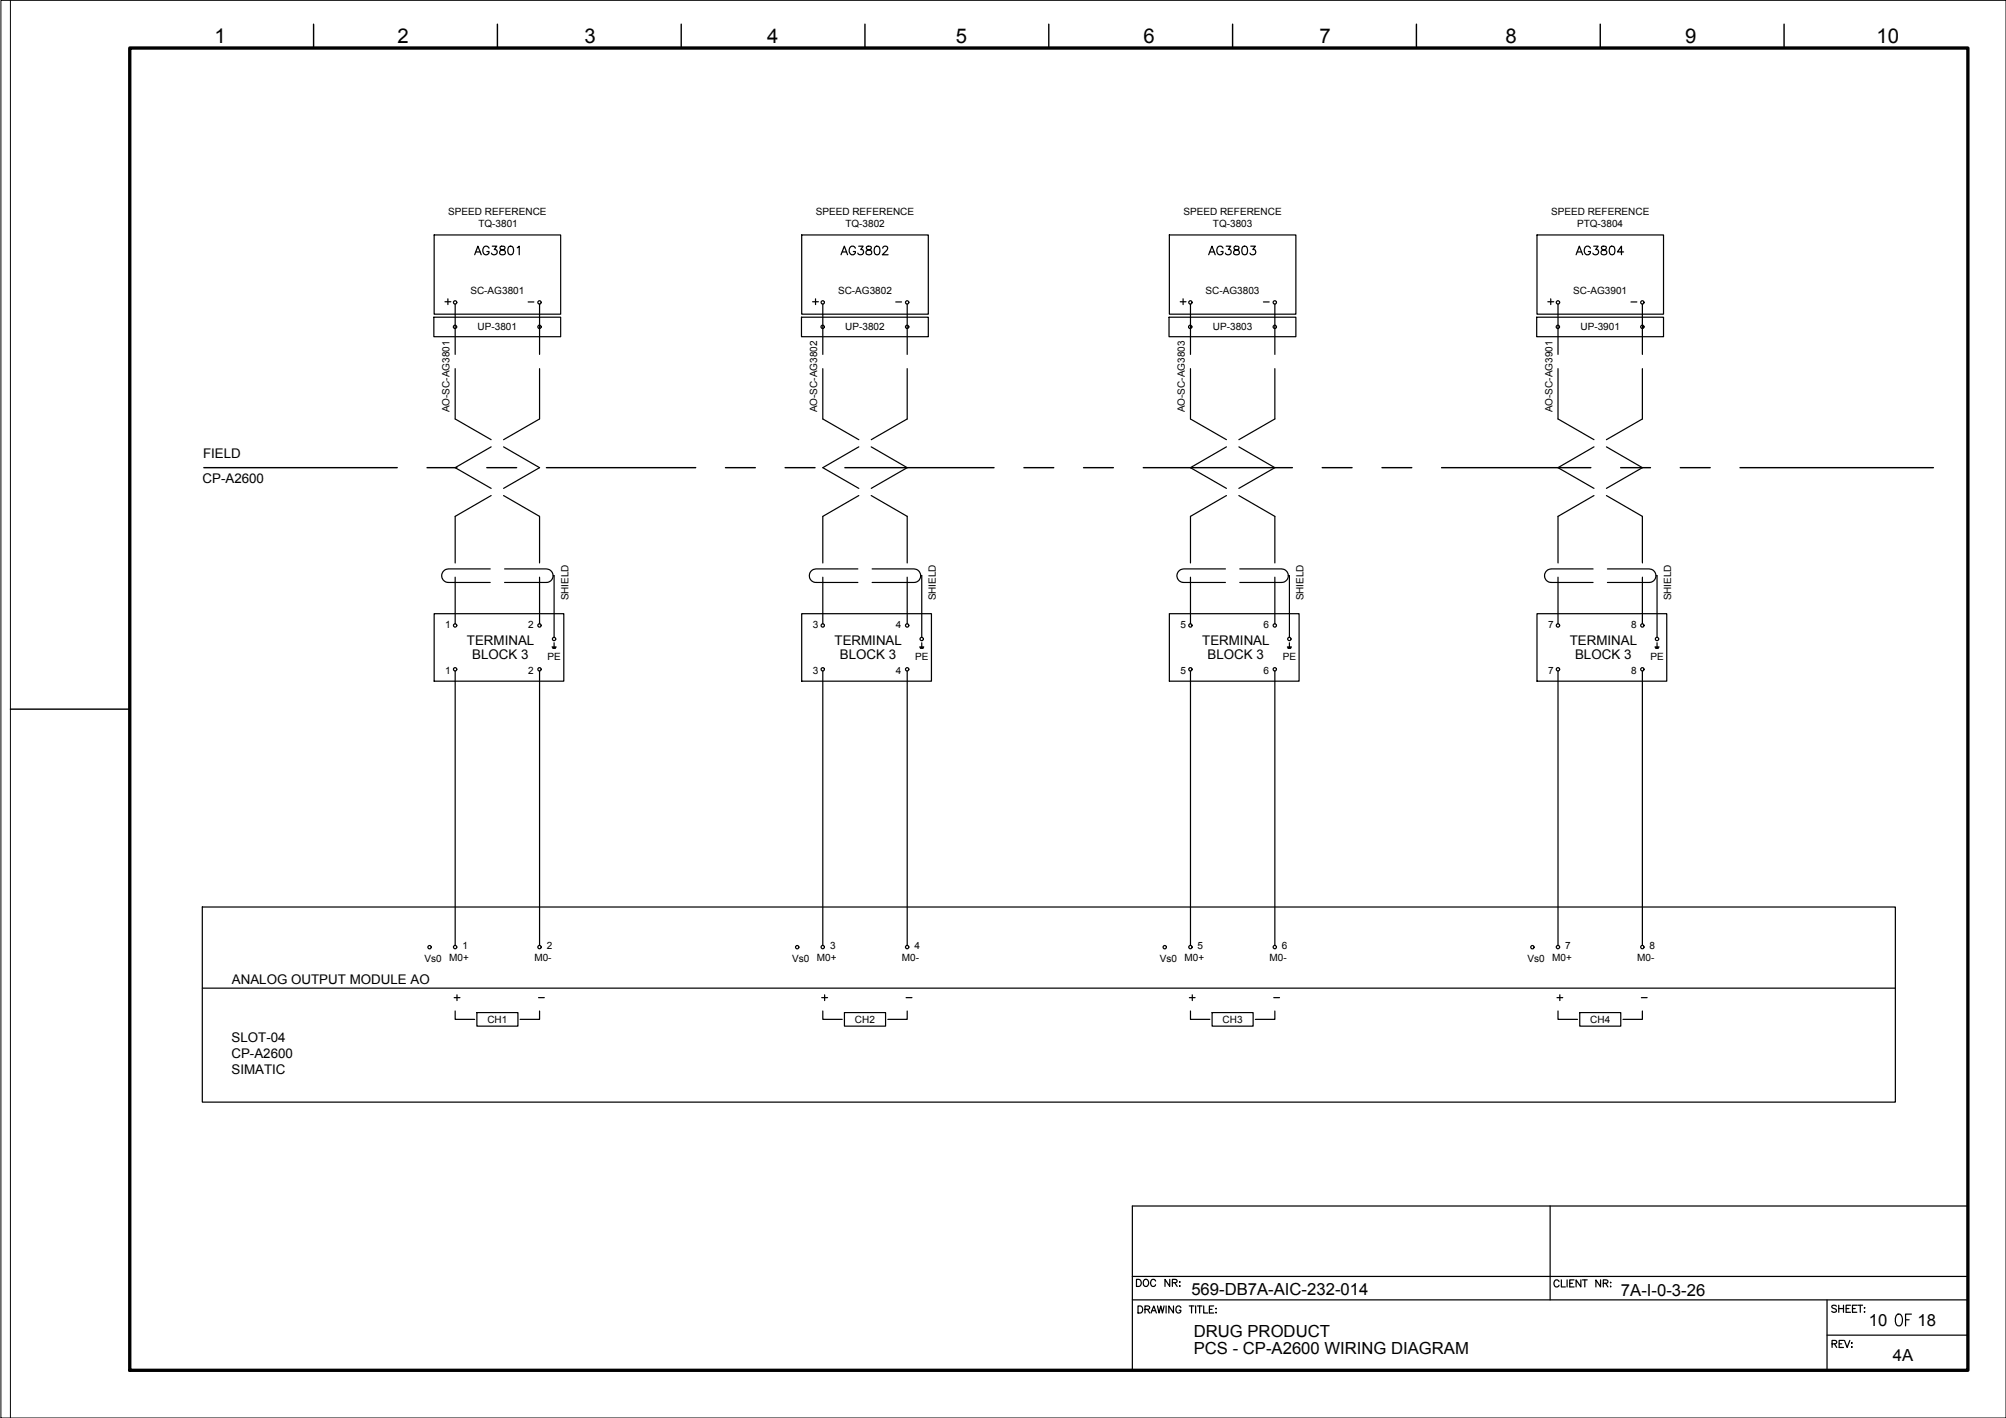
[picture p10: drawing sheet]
<svg xmlns="http://www.w3.org/2000/svg" width="420mm" height="297mm" viewBox="0 0 420 297" stroke-linecap="round" stroke-linejoin="round" font-family="sans-serif">
<!-- layer: G-TTLB-TTLB -->
<path d="M27.2 10.1h385v276.9h-385z" fill="none" stroke="#000" stroke-width=".7"/>
<!-- layer: G-TTLB-OTLN -->
<path d="M2.2 .1v296.9" fill="none" stroke="#000" stroke-width=".21"/>
<!-- layer: G-TTLB-INDX -->
<path d="M65.7 5.1v5M104.2 5.1v5M142.7 5.1v5M181.2 5.1v5M219.7 5.1v5M258.2 5.1v5M296.7 5.1v5M335.2 5.1v5M373.7 5.1v5M2.2 148.6h25" fill="none" stroke="#000" stroke-width=".3"/>
<!-- layer: LGSP IA4$0$LG_PLOT -->
<path d="M324.7 252.6v19.7M237.2 267.4h175M237.2 272.3h175M382.7 279.7h29.5M382.7 272.3v14.7M237.2 287h175" fill="none" stroke="#000" stroke-width=".25"/>
<!-- layer: LG_PLOT -->
<g fill="none" stroke="#000" stroke-width=".25">
<path d="M412.2 252.6h-175v34.4M238.4 273.6h.4a.8 .8 0 0 1 .5 .7 .8 .8 0 0 1-.5 .7h-.4zM239.8 274.3l.9-.1 .1-.3-.3-.3h-.7v1.4M240.3 274.3l.5 .7M241.1 275l.6-1.4 .5 1.4M241.3 274.6h.7M242.4 273.6l.4 1.4 .3-1.4 .4 1.4 .3-1.4M244.2 273.6v1.4M245.8 273.6v1.4l-1-1.4v1.4M247.3 273.9a.53 .53 0 0 0-.6-.3 .53 .53 0 0 0-.4 .5 .6 .6 0 0 0 .2 .8 .6 .6 0 0 0 .8-.1v-.3h-.3M249.1 273.6h1M249.6 273.6v1.4"/>
<path d="M250.4 273.6v1.4M250.8 273.6h1M251.3 273.6v1.4M252.1 273.6v1.4h.9M253.3 274.3h.6M254.2 273.6h-.9v1.4h.9M254.6 274.1h.2zM254.6 275h.2zM326.5 268.5a.54 .54 0 0 0-.6-.4 .54 .54 0 0 0-.4 .6 .61 .61 0 0 0 .2 .8 .61 .61 0 0 0 .8-.1v-.2M327 268.1v1.5h.9M328.2 268.1v1.5M328.8 268.8h.6"/>
<path d="M329.7 268.1h-.9v1.5h.9M331.1 268.1v1.5l-1-1.5v1.5M331.4 268.1h1M331.9 268.1v1.5M335.2 268.1v1.5l-.9-1.5v1.5M335.8 268.8l.9-.1v-.4l-.9-.2v1.5M336.3 268.8l.5 .8M337.3 268.7h.1zM337.4 269.4v.2zM384.6 273.6l-.3-.2-.6 .2 .1 .4 .8 .3v.4a.64 .64 0 0 1-.9 0M385.1 273.4v1.5M385.1 274.1h1"/>
<path d="M386.1 273.4v1.5M386.7 274.1h.5M387.6 273.4h-.9v1.5h.9M388 274.1h.6M388.9 273.4h-.9v1.5h.9M389.1 273.4h1M389.6 273.4v1.5M390.5 274h.1zM390.5 274.8h.1zM383.7 281.5l.9-.1v-.5l-.9-.1v1.5M384.2 281.5l.5 .8M385.2 281.5h.6"/>
<path d="M386.1 280.8h-.9v1.5h.9M386.3 280.8l.6 1.5 .6-1.5M387.8 281.4h.1zM387.8 282.2h.1z"/>
</g>
<!-- layer: I_LIMIT_LINE -->
<g fill="none" stroke="#000" stroke-width=".3">
<path d="M42.7 98h40.5M89.5 98h6.2M102 98h6.2M114.4 98h31.3M152 98h6.2M164.4 98h6.3M177 98h31.2M214.5 98h6.2M226.9 98h6.3M239.5 98h31.2M276.9 98h6.3M289.5 98h6.2"/>
<path d="M301.9 98h31.3M339.4 98h6.3M351.9 98h6.3M364.4 98h40.6"/>
</g>
<!-- layer: I_DATA -->
<g fill="none" stroke="#000" stroke-width=".25">
<path d="M90.9 49.2h26.5v16.6h-26.5zM167.9 49.2h26.5v16.6h-26.5zM244.9 49.2h26.5v16.6h-26.5zM321.9 49.2h26.5v16.6h-26.5zM90.9 66.4h26.5v4.1h-26.5zM93.2 63.2h1.2M93.8 62.6v1.2M167.9 66.4h26.5v4.1h-26.5zM244.9 66.4h26.5v4.1h-26.5zM321.9 66.4h26.5v4.1h-26.5zM90.9 128.6h27.2v14.1h-27.2zM115.6 135.5h.9"/>
<path d="M115.7 135.7h.7M115.8 135.8h.5M116.1 134.6v.9M167.9 128.6h27.2v14.1h-27.2zM192.6 135.5h.9M192.7 135.7h.7M192.8 135.8h.5M193.1 134.6v.9M244.9 128.6h27.2v14.1h-27.2zM269.6 135.5h.9M269.7 135.7h.7M269.8 135.8h.5"/>
<path d="M270.1 134.6v.9M321.9 128.6h27.2v14.1h-27.2zM346.6 135.5h.9M346.7 135.7h.7M346.8 135.8h.5M347.1 134.6v.9M42.4 190h354.6v40.9h-354.6zM95.3 211.8v1.7h4.1M99.9 212.1h8.6v2.9h-8.6zM113 211.8v1.7h-4.1M172.3 211.8v1.7h4.1M176.9 212.1h8.6v2.9h-8.6z"/>
<path d="M190 211.8v1.7h-4.1M249.1 209h1.2M249.3 211.8v1.7h4.1M249.7 208.4v1.2M253.9 212.1h8.6v2.9h-8.6zM267 211.8v1.7h-4.1M326.1 209h1.2M326.3 211.8v1.7h4.1M326.7 208.4v1.2M330.9 212.1h8.6v2.9h-8.6zM344 211.8v1.7h-4.1"/>
<circle cx="95.3" cy="68.5" r=".35"/>
<circle cx="95.3" cy="63.3" r=".35"/>
<circle cx="113" cy="68.5" r=".35"/>
<circle cx="172.3" cy="68.5" r=".35"/>
<circle cx="190" cy="68.5" r=".35"/>
<circle cx="249.3" cy="68.5" r=".35"/>
<circle cx="267" cy="68.5" r=".35"/>
<circle cx="326.3" cy="68.5" r=".35"/>
<circle cx="344" cy="68.5" r=".35"/>
<circle cx="95.3" cy="131" r=".35"/>
<circle cx="113" cy="131" r=".35"/>
<circle cx="116" cy="133.9" r=".35"/>
<circle cx="172.3" cy="131" r=".35"/>
<circle cx="190" cy="131" r=".35"/>
<circle cx="193.1" cy="133.9" r=".35"/>
<circle cx="249.3" cy="131" r=".35"/>
<circle cx="267" cy="131" r=".35"/>
<circle cx="270.1" cy="133.9" r=".35"/>
<circle cx="326.3" cy="131" r=".35"/>
<circle cx="344" cy="131" r=".35"/>
<circle cx="347.1" cy="133.9" r=".35"/>
<circle cx="95.3" cy="140.2" r=".35"/>
<circle cx="113" cy="140.2" r=".35"/>
<circle cx="172.3" cy="140.2" r=".35"/>
<circle cx="190" cy="140.2" r=".35"/>
<circle cx="249.3" cy="140.2" r=".35"/>
<circle cx="267" cy="140.2" r=".35"/>
<circle cx="326.3" cy="140.2" r=".35"/>
<circle cx="344" cy="140.2" r=".35"/>
<circle cx="90" cy="198.4" r=".35"/>
<circle cx="95.3" cy="198.4" r=".35"/>
<circle cx="113" cy="198.4" r=".35"/>
<circle cx="167" cy="198.4" r=".35"/>
<circle cx="172.3" cy="198.4" r=".35"/>
<circle cx="190" cy="198.4" r=".35"/>
<circle cx="244" cy="198.4" r=".35"/>
<circle cx="249.3" cy="198.4" r=".35"/>
<circle cx="267" cy="198.4" r=".35"/>
<circle cx="321" cy="198.4" r=".35"/>
<circle cx="326.3" cy="198.4" r=".35"/>
<circle cx="344" cy="198.4" r=".35"/>
</g>
<!-- layer: EI-CTRL -->
<path d="M42.4 207h354.6" fill="none" stroke="#000" stroke-width=".25"/>
<!-- layer: I_El_CTRL -->
<path d="M95.3 140.6v57.4M113 140.6v57.4M172.3 140.6v57.4M190 140.6v57.4M249.3 140.6v57.4M267 140.6v57.4M326.3 140.6v57.4M344 140.6v57.4" fill="none" stroke="#000" stroke-width=".25"/>
<!-- layer: I_TABS -->
<g fill="none" stroke="#000" stroke-width=".25">
<path d="M95.3 63.7v10.5M95.3 77.2v10.6l7.6 4.3M113 63.7v10.5M113 77.2v10.6l-7.5 4.3M172.3 63.7v10.5M172.3 77.2v10.6l7.6 4.3M190 63.7v10.5M190 77.2v10.6l-7.5 4.3M249.3 63.7v10.5M249.3 77.2v10.6l7.6 4.3M267 63.7v10.5M267 77.2v10.6l-7.5 4.3"/>
<path d="M326.3 63.7v10.5M326.3 77.2v10.6l7.6 4.3M344 63.7v10.5M344 77.2v10.6l-7.5 4.3M102.9 93.6l-7.6 4.4 7.6 4.3M105.5 93.6l7.5 4.4-7.5 4.3M179.9 93.6l-7.6 4.4 7.6 4.3M182.5 93.6l7.5 4.4-7.5 4.3M256.9 93.6l-7.6 4.4 7.6 4.3M259.5 93.6l7.5 4.4-7.5 4.3M333.9 93.6l-7.6 4.4 7.6 4.3M336.5 93.6l7.5 4.4-7.5 4.3"/>
<path d="M102.7 119.2h-8.8a1.42 1.42 0 0 0-1.4 1.4 1.42 1.42 0 0 0 1.4 1.4h8.8M102.9 103.8l-7.6 4.4v9.7M105.5 103.8l7.5 4.4v9.7M105.7 119.2h8.7a1.42 1.42 0 0 1 1.5 1.4 1.42 1.42 0 0 1-1.5 1.4h-8.7M179.7 119.2h-8.8a1.42 1.42 0 0 0-1.4 1.4 1.42 1.42 0 0 0 1.4 1.4h8.8M179.9 103.8l-7.6 4.4v9.7M182.5 103.8l7.5 4.4v9.7M182.7 119.2h8.7a1.42 1.42 0 0 1 1.4 1.4 1.42 1.42 0 0 1-1.4 1.4h-8.7M256.7 119.2h-8.8a1.42 1.42 0 0 0-1.4 1.4 1.42 1.42 0 0 0 1.4 1.4h8.8M256.9 103.8l-7.6 4.4v9.7M259.5 103.8l7.5 4.4v9.7M259.7 119.2h8.7a1.42 1.42 0 0 1 1.4 1.4 1.42 1.42 0 0 1-1.4 1.4h-8.7"/>
<path d="M333.7 119.2h-8.8a1.42 1.42 0 0 0-1.4 1.4 1.42 1.42 0 0 0 1.4 1.4h8.8M333.9 103.8l-7.6 4.4v9.7M336.5 103.8l7.5 4.4v9.7M336.7 119.2h8.7a1.42 1.42 0 0 1 1.4 1.4 1.42 1.42 0 0 1-1.4 1.4h-8.7M95.3 120.9v9.8M113 120.9v9.8M115.8 120.6h.3v12.9M172.3 120.9v9.8M190 120.9v9.8M192.8 120.6h.3v12.9M249.3 120.9v9.8M267 120.9v9.8"/>
<path d="M269.8 120.6h.3v12.9M326.3 120.9v9.8M344 120.9v9.8M346.8 120.6h.3v12.9"/>
</g>
<!-- layer: VP -->
<path d="M.2 .1h420v296.9h-420z" fill="none" stroke="#000" stroke-width=".21"/>
<text font-size="5.7" x="396.2" y="279">OF</text>
<g font-size="4.9">
<text x="98.4" y="54.7">AG3801</text>
<text x="175.3" y="54.7">AG3802</text>
<text x="252.2" y="54.7">AG3803</text>
<text x="329.1" y="54.7">AG3804</text>
</g>
<g font-size="4.4">
<text x="94.2" y="211">+</text>
<text x="171.1" y="211">+</text>
<text x="237.1" y="270.6">DOC NR:</text>
</g>
<g font-size="4.3">
<text x="45" y="9">1</text>
<text x="83.3" y="9">2</text>
<text x="122.4" y="9">3</text>
<text x="160.7" y="9">4</text>
<text x="200.2" y="9">5</text>
<text x="239.5" y="9">6</text>
<text x="276.4" y="9">7</text>
<text x="315.3" y="9">8</text>
<text x="353" y="9">9</text>
<text x="393" y="9">10</text>
</g>
<g font-size="4">
<text x="169.3" y="64.9">+</text>
<text x="246.2" y="64.9">+</text>
<text x="323.1" y="64.9">+</text>
</g>
<g font-size="3.5">
<text x="249.5" y="271.3">569-DB7A-AIC-232-014</text>
<text x="339.5" y="271.4">7A-I-0-3-26</text>
<text x="250" y="280.1">DRUG PRODUCT</text>
<text x="391.4" y="277.7">10</text>
<text x="401.6" y="277.7">18</text>
<text x="250" y="283.7">PCS - CP-A2600 WIRING DIAGRAM</text>
<text x="396.5" y="285">4A</text>
</g>
<g font-size="2.8">
<text x="42.5" y="96">FIELD</text>
<text x="42.4" y="101.1">CP-A2600</text>
<text x="97.8" y="135.1">TERMINAL</text>
<text x="174.8" y="135.1">TERMINAL</text>
<text x="251.8" y="135.1">TERMINAL</text>
<text x="328.8" y="135.1">TERMINAL</text>
<text x="98.9" y="138.1">BLOCK 3</text>
<text x="175.9" y="138.1">BLOCK 3</text>
<text x="252.9" y="138.1">BLOCK 3</text>
<text x="329.9" y="138.1">BLOCK 3</text>
<text x="48.6" y="206.2">ANALOG OUTPUT MODULE AO</text>
<text x="48.5" y="221.6">CP-A2600</text>
<text x="48.5" y="218.3">SLOT-04</text>
<text x="48.5" y="225">SIMATIC</text>
</g>
<g font-size="2.6">
<text x="109.7" y="64.6">-</text>
<text x="186.6" y="64.6">-</text>
<text x="263.9" y="64.6">-</text>
<text x="340.8" y="64.6">-</text>
<text x="111.8" y="210.3">-</text>
<text x="188.7" y="210.3">-</text>
<text x="266" y="210.3">-</text>
<text x="342.9" y="210.3">-</text>
</g>
<g font-size="2.1">
<text x="93.9" y="44.9">SPEED REFERENCE</text>
<text x="100.2" y="47.5">TQ-3801</text>
<text x="170.9" y="44.9">SPEED REFERENCE</text>
<text x="177.1" y="47.5">TQ-3802</text>
<text x="247.9" y="44.9">SPEED REFERENCE</text>
<text x="254" y="47.5">TQ-3803</text>
<text x="324.9" y="44.9">SPEED REFERENCE</text>
<text x="330.3" y="47.5">PTQ-3804</text>
<text x="98.5" y="61.7">SC-AG3801</text>
<text x="175.5" y="61.7">SC-AG3802</text>
<text x="252.5" y="61.7">SC-AG3803</text>
<text x="329.5" y="61.7">SC-AG3901</text>
<text x="100" y="69.1">UP-3801</text>
<text x="177" y="69.1">UP-3802</text>
<text x="254" y="69.1">UP-3803</text>
<text x="331" y="69.1">UP-3901</text>
<text x="94.1" y="86.4" transform="rotate(-90 94.1 86.4)">AO-SC-AG3801</text>
<text x="171.1" y="86.4" transform="rotate(-90 171.1 86.4)">AO-SC-AG3802</text>
<text x="248.1" y="86.4" transform="rotate(-90 248.1 86.4)">AO-SC-AG3803</text>
<text x="325.1" y="86.4" transform="rotate(-90 325.1 86.4)">AO-SC-AG3901</text>
<text x="119.1" y="125.8" transform="rotate(-90 119.1 125.8)">SHIELD</text>
<text x="196" y="125.8" transform="rotate(-90 196 125.8)">SHIELD</text>
<text x="273" y="125.8" transform="rotate(-90 273 125.8)">SHIELD</text>
<text x="350.1" y="125.8" transform="rotate(-90 350.1 125.8)">SHIELD</text>
<text x="93.2" y="131.6">1</text>
<text x="110.7" y="131.6">2</text>
<text x="170.2" y="131.6">3</text>
<text x="187.7" y="131.6">4</text>
<text x="247.2" y="131.6">5</text>
<text x="264.7" y="131.6">6</text>
<text x="324.2" y="131.6">7</text>
<text x="341.7" y="131.6">8</text>
<text x="93.2" y="141.2">1</text>
<text x="110.7" y="141.1">2</text>
<text x="114.7" y="138.2">PE</text>
<text x="170.2" y="141.2">3</text>
<text x="187.7" y="141.1">4</text>
<text x="191.7" y="138.2">PE</text>
<text x="247.2" y="141.2">5</text>
<text x="264.7" y="141.1">6</text>
<text x="268.7" y="138.2">PE</text>
<text x="324.2" y="141.2">7</text>
<text x="341.7" y="141.1">8</text>
<text x="345.7" y="138.2">PE</text>
<text x="88.9" y="201.4">Vs0</text>
<text x="94.1" y="201.4">M0+</text>
<text x="96.9" y="198.8">1</text>
<text x="111.9" y="201.4">M0-</text>
<text x="114.5" y="198.8">2</text>
<text x="165.9" y="201.4">Vs0</text>
<text x="171.1" y="201.4">M0+</text>
<text x="173.9" y="198.8">3</text>
<text x="188.9" y="201.4">M0-</text>
<text x="191.5" y="198.8">4</text>
<text x="242.9" y="201.4">Vs0</text>
<text x="248.1" y="201.4">M0+</text>
<text x="250.8" y="198.8">5</text>
<text x="265.9" y="201.4">M0-</text>
<text x="268.5" y="198.8">6</text>
<text x="319.9" y="201.4">Vs0</text>
<text x="325.1" y="201.4">M0+</text>
<text x="327.9" y="198.8">7</text>
<text x="342.9" y="201.4">M0-</text>
<text x="345.5" y="198.8">8</text>
<text x="102.1" y="214.3">CH1</text>
<text x="179.1" y="214.3">CH2</text>
<text x="256.1" y="214.3">CH3</text>
<text x="333.1" y="214.3">CH4</text>
</g>
</svg>
